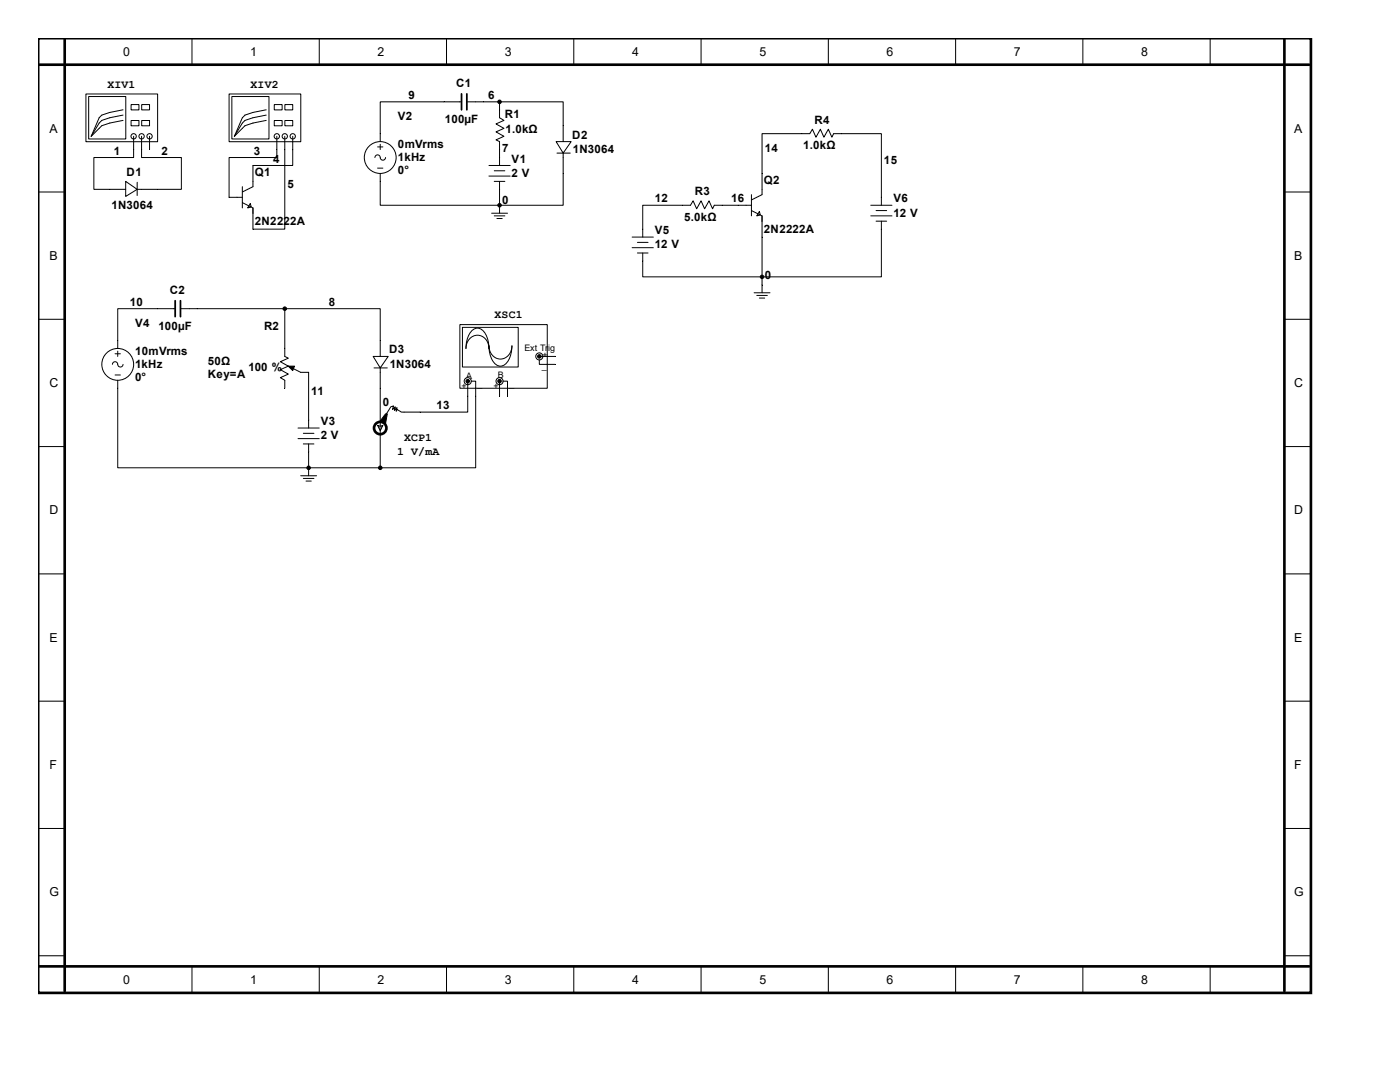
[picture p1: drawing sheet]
<svg xmlns="http://www.w3.org/2000/svg" width="279mm" height="216mm" viewBox="0 0 279 216" stroke-linecap="round" stroke-linejoin="round" font-family="sans-serif">
<path d="M7.6 7.6h254v190.5h-254zM7.6 12.9h253.7M12.9 7.6v190.2M256.3 7.6v190.2M7.6 192.8h253.7" fill="none" stroke="#000" stroke-width=".53"/>
<g fill="none" stroke="#000" stroke-width=".2">
<path d="M38.3 7.6v5.3M63.7 7.6v5.3M89.1 7.6v5.3M114.5 7.6v5.3M139.9 7.6v5.3M165.3 7.6v5.3M190.7 7.6v5.3M216.1 7.6v5.3M241.5 7.6v5.3M7.6 38.3h5.3M25.1 37.8h2.3M27.4 36.4v2.6"/>
<path d="M256.3 38.3h5.3M7.6 63.7h5.3M256.3 63.7h5.3M7.6 89.1h5.3M256.3 89.1h5.3M7.6 114.5h5.3M256.3 114.5h5.3M7.6 139.9h5.3M256.3 139.9h5.3M7.6 165.3h5.3M256.3 165.3h5.3M7.6 190.7h5.3"/>
<path d="M38.3 192.8v5.3M63.7 192.8v5.3M89.1 192.8v5.3M114.5 192.8v5.3M139.9 192.8v5.3M165.3 192.8v5.3M190.7 192.8v5.3M216.1 192.8v5.3M241.5 192.8v5.3M256.3 190.7h5.3"/>
</g>
<path d="M25.1 36.2l2.3 1.6-2.3 1.4z" fill="#fff" stroke="#000" stroke-width=".2"/>
<path d="M21.9 37.8h3.2M27.2 37.8h4.2" fill="none" stroke="#000" stroke-width=".2"/>
<path d="M17.2 18.8h14.3v9.5h-14.3z" fill="#fff"/>
<path d="M17.1 18.8h14.4v9.5h-14.4z" fill="none" stroke="#000" stroke-width=".2"/>
<path d="M17.7 19.3h7.4v8.4h-7.4z" fill="#fff"/>
<path d="M17.7 19.3h7.4v8.4h-7.4z" fill="none" stroke="#000" stroke-width=".2"/>
<circle cx="26.7" cy="27.2" r=".53" fill="#fff" stroke="#000" stroke-width=".2"/>
<path d="M26.7 27.2v1.1" fill="none" stroke="#000" stroke-width=".2"/>
<circle cx="28.3" cy="27.2" r=".53" fill="#fff" stroke="#000" stroke-width=".2"/>
<path d="M28.3 27.2v1.1" fill="none" stroke="#000" stroke-width=".2"/>
<circle cx="29.8" cy="27.2" r=".53" fill="#fff" stroke="#000" stroke-width=".2"/>
<path d="M24.6 24l-2.7 .6-1.6 .5-2.1 2.1M24.6 23l-2.7 .5-1.6 .5-.5 .6-1.6 2.6M24.6 21.9l-2.7 .5-1.6 .6-.5 .5-1.6 3.7M29.8 27.2v1.1" fill="none" stroke="#000" stroke-width=".2"/>
<path d="M26.2 20.9h1.5v1h-1.5z" fill="#fff"/>
<path d="M26.2 20.9h1.5v1h-1.5z" fill="none" stroke="#000" stroke-width=".2"/>
<path d="M28.3 20.9h1.5v1h-1.5z" fill="#fff"/>
<path d="M28.3 20.9h1.5v1h-1.5z" fill="none" stroke="#000" stroke-width=".2"/>
<path d="M26.2 24.1h1.5v1h-1.5z" fill="#fff"/>
<path d="M26.2 24h1.5v1.1h-1.5z" fill="none" stroke="#000" stroke-width=".2"/>
<path d="M28.3 24.1h1.5v1h-1.5z" fill="#fff"/>
<path d="M26.7 28.3v3.1h-8v6.4h3.2M28.3 28.3v3.1h7.9v6.4h-4.8M28.3 24h1.5v1.1h-1.5zM29.8 28.3v1.5M47.3 39.4h1.1M48.4 37.3v4.2M50.5 36.2v1.1l-2.1 1M50.5 41.5v1" fill="none" stroke="#000" stroke-width=".2"/>
<path d="M50 40.6l.1 .7-.7 .2z" fill="#fff" stroke="#000" stroke-width=".2"/>
<path d="M45.7 39.4h1.6M50.5 33v3.2M48.4 40.4l2.1 1.1v4.2" fill="none" stroke="#000" stroke-width=".2"/>
<path d="M45.8 18.8h14.2v9.5h-14.2z" fill="#fff"/>
<path d="M45.7 18.8h14.3v9.5h-14.3z" fill="none" stroke="#000" stroke-width=".2"/>
<path d="M46.3 19.3h7.4v8.4h-7.4z" fill="#fff"/>
<path d="M46.3 19.3h7.4v8.4h-7.4z" fill="none" stroke="#000" stroke-width=".2"/>
<circle cx="55.2" cy="27.2" r=".53" fill="#fff" stroke="#000" stroke-width=".2"/>
<path d="M55.2 27.2v1.1" fill="none" stroke="#000" stroke-width=".2"/>
<circle cx="56.8" cy="27.2" r=".53" fill="#fff" stroke="#000" stroke-width=".2"/>
<path d="M56.8 27.2v1.1" fill="none" stroke="#000" stroke-width=".2"/>
<circle cx="58.4" cy="27.2" r=".53" fill="#fff" stroke="#000" stroke-width=".2"/>
<path d="M53.1 24l-2.6 .6-1.6 .5-2.1 2.1M53.1 23l-2.6 .5-1.6 .5-.5 .6-1.6 2.6M53.1 21.9l-2.6 .5-1.6 .6-.5 .5-1.6 3.7M58.4 27.2v1.1" fill="none" stroke="#000" stroke-width=".2"/>
<path d="M54.8 20.9h1.5v1h-1.5z" fill="#fff"/>
<path d="M54.7 20.9h1.6v1h-1.6z" fill="none" stroke="#000" stroke-width=".2"/>
<path d="M56.9 20.9h1.5v1h-1.5z" fill="#fff"/>
<path d="M56.9 20.9h1.5v1h-1.5z" fill="none" stroke="#000" stroke-width=".2"/>
<path d="M54.8 24.1h1.5v1h-1.5z" fill="#fff"/>
<path d="M54.7 24h1.6v1.1h-1.6z" fill="none" stroke="#000" stroke-width=".2"/>
<path d="M56.9 24.1h1.5v1h-1.5z" fill="#fff"/>
<g fill="none" stroke="#000" stroke-width=".2">
<path d="M55.2 28.3v3.1h-9.5v8M56.8 28.3v17.4h-6.3M56.9 24h1.5v1.1h-1.5zM58.4 28.3v4.7h-7.9M88.6 20.3h3.5M93.2 20.3h3.3M97.6 33h4.2M97.6 35.1h4.2M98.6 34.1h2.2M98.6 36.2h2.2M99.7 21.9v1.6l.9 .5-1.6 .7 1.6 .9-1.6 .7 1.6 .9-1.6 .7 .7 .4v1.5M99.7 31.4v1.6"/>
<path d="M99.7 36.2v1.6M111.2 30.6h2.6M112.4 28.3v2.3"/>
</g>
<path d="M92.1 18.7v3.2M93.2 18.7v3.2" fill="none" stroke="#000" stroke-width=".35"/>
<path d="M111 28.3h3l-1.6 2.3z" fill="#fff" stroke="#000" stroke-width=".2"/>
<g fill="none" stroke="#000" stroke-width=".2">
<path d="M75.4 29.3h1M75.4 33.5h1M75.9 34.6v6.4h23.8M75.9 28.8v1M76.9 31.4a.53 .53 0 0 1-.5 .6 .53 .53 0 0 1-.5-.6 .53 .53 0 0 0-.5-.5 .53 .53 0 0 0-.6 .5M88.6 20.3h-12.7v8M96.5 20.3h3.2M99.7 20.3h12.7v8M99.7 20.3v1.6M99.7 29.8v1.6M99.7 37.8v4.7M112.4 30.4v10.6h-12.7"/>
<path d="M98.1 42.5h3.2M98.6 43.1h2.2M99.2 43.6h1M99.7 41h.1M31.4 61.6h3.6M36 61.6h3.4M56.8 69.5v1.6l.7 .4-1.5 .7 1.5 .9-1.5 .7 1.5 .8-1.5 .8 .8 .5v1.6M57.5 73.1l2.5 1.2h1.6M74.6 73.4h2.7M75.9 71.1v2.3M59.5 85.4h4.2M59.5 87.5h4.2"/>
<path d="M60.5 86.5h2.2M60.5 88.6h2.2M61.6 83.8v1.6M61.6 88.6v1.6"/>
<circle cx="75.9" cy="31.4" r="3.2"/>
</g>
<g fill="#000" stroke="#000" stroke-width=".2">
<path d="M57.5 73.1h1.3l-.4 .8z"/>
<circle cx="99.7" cy="20.3" r=".35"/>
<circle cx="99.7" cy="41" r=".35"/>
</g>
<path d="M35 60v3.2M36 60v3.2" fill="none" stroke="#000" stroke-width=".35"/>
<path d="M74.5 71.1h3l-1.6 2.3z" fill="#fff" stroke="#000" stroke-width=".2"/>
<g fill="none" stroke="#000" stroke-width=".2">
<path d="M150 38.8v4.3M152.1 37.8v1l-2.1 1.1M126.2 47.3h4.2M126.2 49.4h4.2M127.2 48.4h2.1M127.2 50.5h2.1M128.3 45.7v1.6M128.3 50.5v1.6M136.2 41h1.6l.5-.9 .7 1.6 .9-1.6 .7 1.6 .9-1.6 .7 1.6 .4-.7h1.5M148.9 41h1.1M152.1 43.1v1M23 70.6h1"/>
<path d="M23 74.8h1M23.5 67.9v1.6M23.5 70.1v1M23.5 75.9v1.6M24.6 72.7a.53 .53 0 0 1-.6 .5 .53 .53 0 0 1-.5-.5 .53 .53 0 0 0-.5-.5 .53 .53 0 0 0-.6 .5M61.6 74.3v9.5M75.9 67.9v3.2M75.9 73.2v4.3M60 94.9h3.2M60.5 95.5h2.2M61.1 96h1M61.6 93.3v1.6"/>
<circle cx="23.5" cy="72.7" r="3.2"/>
</g>
<path d="M151.6 42.2l.1 .7-.7 .2z" fill="#fff" stroke="#000" stroke-width=".2"/>
<g fill="none" stroke="#000" stroke-width=".2">
<path d="M152.1 37.8v-11.1h9.5l.5-.9 .7 1.6 .9-1.6 .7 1.6 .9-1.6 .7 1.6 .4-.7h9.5v14.3M136.2 41h-7.9v4.7M144.1 41h4.8M150 42l2.1 1.1v15.3M150.5 58.4h3.2M151 58.9h2.1M151.6 59.5h1M173.8 41h4.2M173.8 43.1h4.2M174.8 42h2.2M174.8 44.1h2.2M175.9 44.1v11.1h-47.6v-3.1"/>
<path d="M23.5 77.5v15.8h38.1M31.4 61.6h-7.9v6.3M39.4 61.6h17.4M56.8 61.6h19.1v6.3M56.8 61.6v7.9M61.6 93.3h.1M61.6 90.2v3.1"/>
</g>
<g fill="#000" stroke="#000" stroke-width=".2">
<circle cx="152.1" cy="55.2" r=".35"/>
<circle cx="56.8" cy="61.6" r=".35"/>
<circle cx="61.6" cy="93.3" r=".35"/>
</g>
<path d="M91.8 64.8h17.4v12.7h-17.4z" fill="#fff"/>
<path d="M91.8 64.8h17.4v12.7h-17.4z" fill="none" stroke="#000" stroke-width=".2"/>
<path d="M92.3 65.4h11.1v7.8h-11.1z" fill="#fff"/>
<path d="M92.3 65.3h11.1v7.9h-11.1zM94 66.2a1.63 1.63 0 0 1 1.6-.7 1.63 1.63 0 0 1 1.3 1.2 5.9 5.9 0 0 1 .7 2.8 2.27 2.27 0 0 0-1.4-2.4 2.27 2.27 0 0 0-2.7 .8l-.4 1-.1 .6a5.5 5.5 0 0 1 1-3.3zM97.6 69a2.27 2.27 0 0 0 1.4 2.4 2.27 2.27 0 0 0 2.7-.7l.4-1.1 .1-.6a4.3 4.3 0 0 1-1.9 4 2.04 2.04 0 0 1-2.3-1.7z" fill="none" stroke="#000" stroke-width=".2"/>
<g fill="#fff" stroke="#000" stroke-width=".2">
<circle cx="99.7" cy="76.1" r=".71"/>
<circle cx="93.3" cy="76.1" r=".71"/>
<circle cx="107.6" cy="71.1" r=".71"/>
</g>
<path d="M93.3 76.4v2.7M94.1 76.1h.8v3M99.7 76.1v3M100.4 76.1h.9v3M107.6 71.8v.9h3.2M107.8 71.1h3M80.6 82.2h-.5l-.9-.5-.1 .4 .1-.7-.5 .5 .2-.7-.5 .5 .1-.7-.5 .2-.9 1.4" fill="none" stroke="#000" stroke-width=".2"/>
<g fill="#000" stroke="#000" stroke-width=".2">
<path d="M76.9 82.6h.4l-.4 1.9-1-.5z" fill-rule="evenodd"/>
<circle cx="93.3" cy="76.1" r=".35"/>
<circle cx="99.7" cy="76.1" r=".35"/>
<circle cx="107.6" cy="71.1" r=".35"/>
</g>
<circle cx="75.9" cy="85.4" r="1.24" fill="none" stroke="#000" stroke-width=".53"/>
<circle cx="75.9" cy="85.4" r=".18" fill="#fff" stroke="#000" stroke-width=".2"/>
<path d="M75.9 77.5v15.8M93.3 79.1v3.1h-12.7M94.9 79.1v14.2h-19M61.6 93.3h14.3" fill="none" stroke="#000" stroke-width=".2"/>
<circle cx="75.9" cy="93.3" r=".35" fill="#000" stroke="#000" stroke-width=".2"/>
<path d="M75.4 84.9l.5 .2 .5-.2-.5 1z" fill-rule="evenodd" fill="#7f7f7f" stroke="#000" stroke-width=".2"/>
<g font-size="2.5">
<text x="24.6" y="11.1">0</text>
<text x="50" y="11.1">1</text>
<text x="75.4" y="11.1">2</text>
<text x="100.8" y="11.1">3</text>
<text x="126.2" y="11.1">4</text>
<text x="151.6" y="11.1">5</text>
<text x="177" y="11.1">6</text>
<text x="202.4" y="11.1">7</text>
<text x="227.8" y="11.1">8</text>
<text x="9.9" y="26.5">A</text>
<text x="258.3" y="26.5">A</text>
<text x="9.9" y="51.9">B</text>
<text x="258.3" y="51.9">B</text>
<text x="9.9" y="77.3">C</text>
<text x="258.3" y="77.3">C</text>
<text x="9.9" y="102.7">D</text>
<text x="258.3" y="102.7">D</text>
<text x="9.9" y="128.1">E</text>
<text x="258.3" y="128.1">E</text>
<text x="9.9" y="153.5">F</text>
<text x="258.3" y="153.5">F</text>
<text x="9.9" y="178.9">G</text>
<text x="258.3" y="178.9">G</text>
<text x="24.6" y="196.3">0</text>
<text x="50" y="196.3">1</text>
<text x="75.4" y="196.3">2</text>
<text x="100.8" y="196.3">3</text>
<text x="126.2" y="196.3">4</text>
<text x="151.6" y="196.3">5</text>
<text x="177" y="196.3">6</text>
<text x="202.4" y="196.3">7</text>
<text x="227.8" y="196.3">8</text>
</g>
<g font-size="2.3">
<text x="21.4" y="17.5">XIV1</text>
<text x="50" y="17.5">XIV2</text>
<text x="91.1" y="17.4">C1</text>
<text x="79.4" y="24">V2</text>
<text x="81.5" y="19.7">9</text>
<text x="97.4" y="19.7">6</text>
<text x="100.8" y="23.6">R1</text>
<text x="79.4" y="29.5">0mVrms</text>
<text x="88.8" y="24.5">100µF</text>
<text x="100.9" y="26.5">1.0kΩ</text>
<text x="114.2" y="27.7">D2</text>
<text x="160.3" y="29.8">1.0kΩ</text>
<text x="162.5" y="24.7">R4</text>
<text x="22.7" y="30.9">1</text>
<text x="25.3" y="35.1">D1</text>
<text x="32.3" y="30.9">2</text>
<text x="50.7" y="30.9">3</text>
<text x="50.8" y="35.1">Q1</text>
<text x="54.5" y="32.4">4</text>
<text x="79.4" y="32.1">1kHz</text>
<text x="79.4" y="34.8">0°</text>
<text x="100.2" y="30.3">7</text>
<text x="102.1" y="32.4">V1</text>
<text x="102.1" y="35.3">2 V</text>
<text x="114.3" y="30.5">1N3064</text>
<text x="152.6" y="30.3">14</text>
<text x="176.4" y="32.8">15</text>
<text x="22.3" y="41.6">1N3064</text>
<text x="57.4" y="37.5">5</text>
<text x="100.2" y="40.7">0</text>
<text x="130.7" y="40.4">12</text>
<text x="138.7" y="39">R3</text>
<text x="145.9" y="40.4">16</text>
<text x="152.4" y="36.7">Q2</text>
<text x="178.3" y="40.4">V6</text>
<text x="50.8" y="45">2N2222A</text>
<text x="130.7" y="46.7">V5</text>
<text x="136.6" y="44.1">5.0kΩ</text>
<text x="152.4" y="46.6">2N2222A</text>
<text x="178.3" y="43.2">12 V</text>
<text x="130.7" y="49.6">12 V</text>
<text x="33.9" y="58.7">C2</text>
<text x="152.6" y="55.7">0</text>
<text x="25.9" y="61">10</text>
<text x="27" y="65.2">V4</text>
<text x="31.6" y="65.8">100µF</text>
<text x="52.7" y="65.8">R2</text>
<text x="65.7" y="61">8</text>
<text x="98.7" y="63.5">XSC1</text>
<text x="27" y="70.7">10mVrms</text>
<text x="77.6" y="70.5">D3</text>
<text x="27" y="73.4">1kHz</text>
<text x="27" y="76">0°</text>
<text x="41.5" y="72.9">50Ω</text>
<text x="41.5" y="75.5">Key=A</text>
<text x="49.6" y="74.1">100 %</text>
<text x="77.8" y="73.4">1N3064</text>
<text x="62.1" y="78.8">11</text>
<text x="76.4" y="81.1">0</text>
<text x="87.1" y="81.7">13</text>
<text x="64" y="84.8">V3</text>
<text x="64" y="87.7">2 V</text>
<text x="80.6" y="88">XCP1</text>
<text x="79.2" y="90.8">1 V/mA</text>
</g>
<g font-size="1.8">
<text x="104.6" y="70.1">Ext Trig</text>
<text x="108.3" y="71.5">+</text>
<text x="92.1" y="77.7">+</text>
<text x="93" y="75.6">A</text>
<text x="95.3" y="77.1">_</text>
<text x="98.5" y="77.7">+</text>
<text x="99.4" y="75.4">B</text>
<text x="101.6" y="77.1">_</text>
<text x="108.2" y="73.6">_</text>
</g>
</svg>
